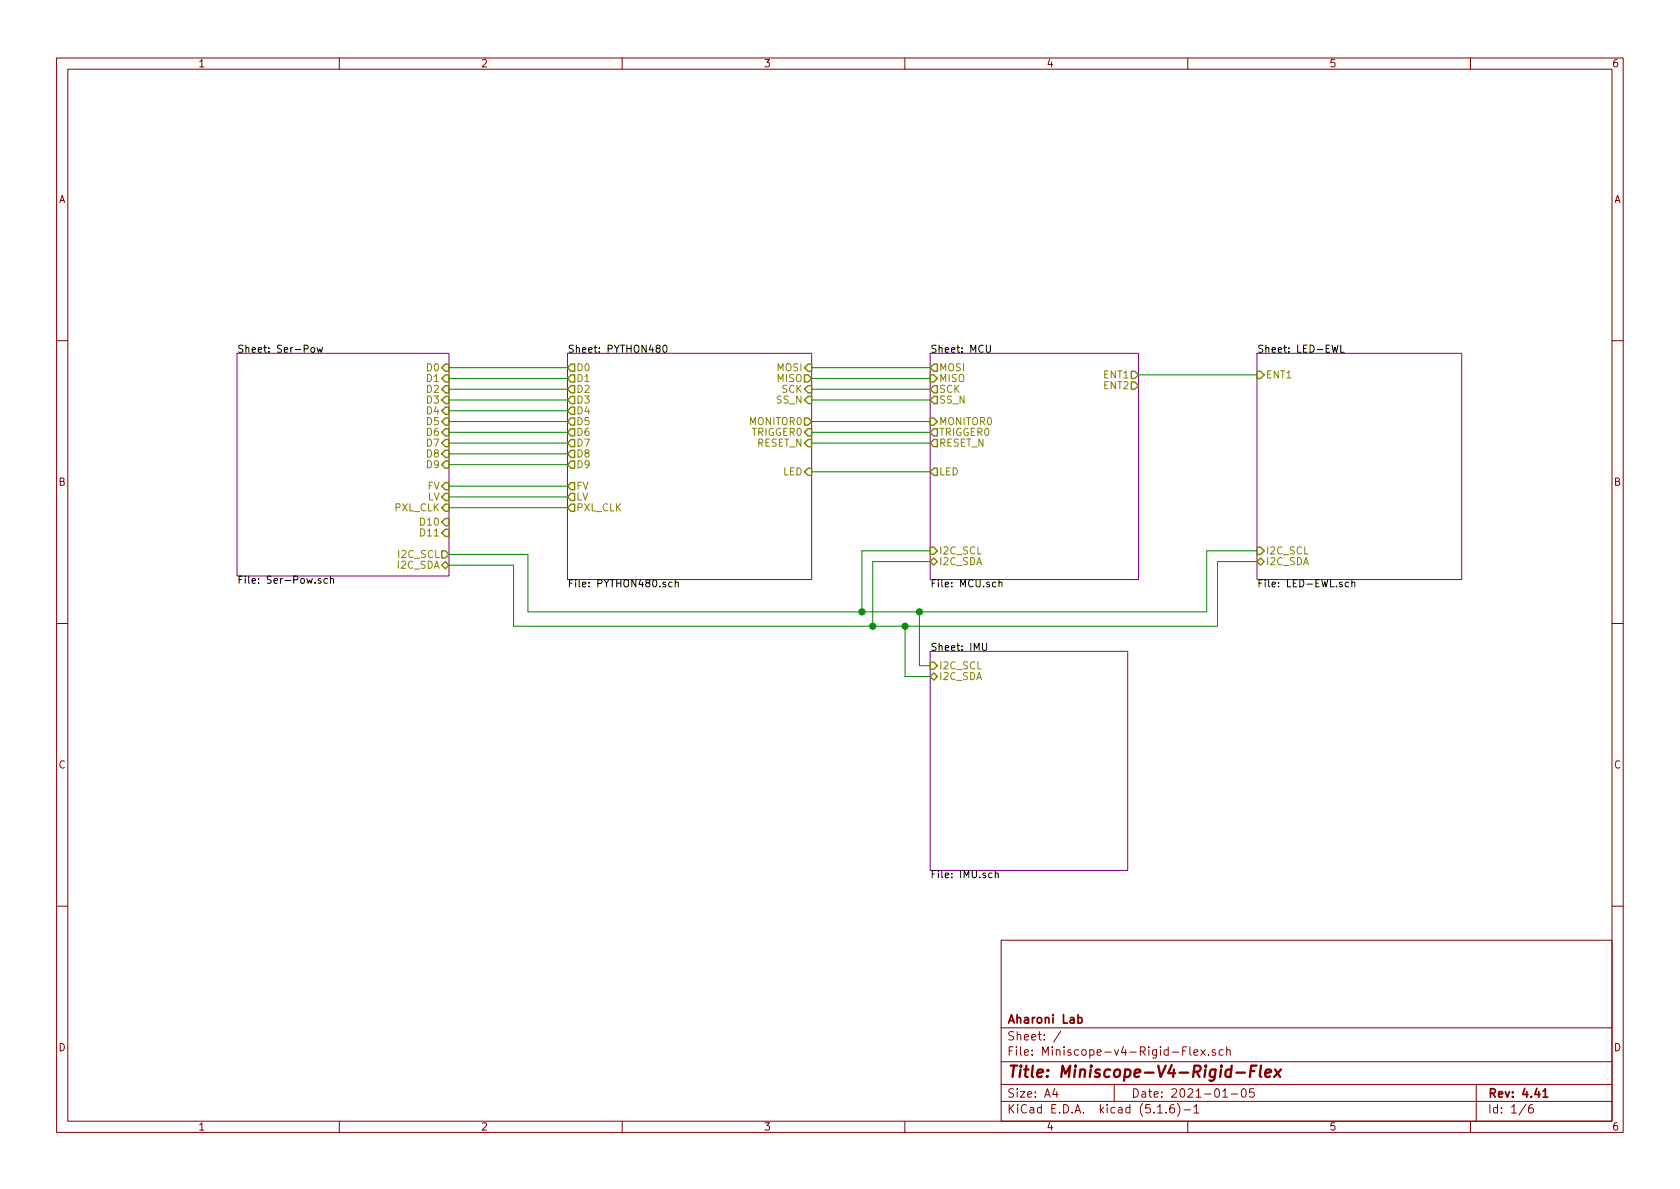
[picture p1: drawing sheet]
<svg xmlns="http://www.w3.org/2000/svg" width="297mm" height="210mm" viewBox="0 0 297 210" stroke-linecap="round" stroke-linejoin="round" font-family="sans-serif">
<g fill="none" stroke="#840000" stroke-width=".18">
<path d="M10 10.3h277v189.9h-277zM12 12.2h273v186.1h-273zM60 10.3v1.9M110 10.3v1.9M160 10.3v1.9M210 10.3v1.9M260 10.3v1.9M10 60.2h2M285 60.2h2M10 110.3h2M285 110.3h2M10 160.2h2"/>
<path d="M177 166.3h108v32h-108zM285 160.2h2M60 198.3v1.9M110 198.3v1.9M160 198.3v1.9M177 194.8h108M177 191.8h108M177 187.8h108M177 181.8h108M186.5 192.5l-.4 1h1M186.8 193v1M187.6 182.3l-1.3 2"/>
<path d="M197 191.8v3M204.7 196.8h.8M206.2 196.7v.1M207.5 195.3a.59 .59 0 0 0-.7 .7v.5l.2 .2 .4 .1 .2-.1 .1-.5-.2-.2-.4-.1-.3 .3M208.2 195.1a1.71 1.71 0 0 1 0 2.3M209.1 185.8h.5M209.3 196.3h1.2M209.8 185.1h-.7v1.5M210 198.3v1.9M210.4 185.1v1.3l.2 .2M211.1 195.8l.4-.5v1.5M211.1 186.1l.7-.1v-.3l-.5-.1-.2 .2 .1 .7h.6"/>
<path d="M211.1 196.8h.9M212.3 185.6l.8 1M213.1 185.6l-.8 1M213.7 186.5v.1M214.9 185.7l-.4-.1-.2 .2 .1 .2 .5 .2v.3h-.6M216.2 194h.8M216.3 185.7l-.5-.1-.3 .3 .1 .6 .2 .1 .5-.1M216.9 185.7l.2-.1 .3 .1 .1 .9M216.9 185.1v1.5M217.7 193.5h1.1M219.6 192.7l.4-.2a.94 .94 0 0 1 0 1.5 .82 .82 0 0 1-.4-1.3zM221.7 192.5h-.7l-.1 .7 .2-.1 .5 .1 .2 .2-.1 .5-.2 .1-.6-.1"/>
<path d="M260 198.3v1.9M261 191.8v6.5M269.8 195.2l-1.2 2M271 195.3a.62 .62 0 0 0-.7 .7v.7l.3 .1 .4-.1 .1-.5-.1-.2-.4-.1-.3 .3"/>
</g>
<path d="M190.6 180l.4-.1 .3 .3-.1 .6h-.6M272.8 193l.4-.5v1.5M272.8 194h.9" fill="none" stroke="#840000" stroke-width=".3"/>
<path d="M218.6 189.7h1.5M221.1 189.4h.7M222.2 188.4h-1l-.2 2M223 188.4l-.3 1.8 .3 .2M223.7 189.8l1-.2v-.4l-.6-.1-.3 .3v.9l.2 .1 .5-.1M225.5 189.1l.8 1.3M226.5 189.1l-1.2 1.3" fill="none" stroke="#840000" stroke-width=".41"/>
<path d="M41.9 62.5h37.5v39.3h-37.5zM100.3 62.5h43.2v40h-43.2zM164.5 62.5h36.8v40h-36.8zM222.2 62.5h36.2v40h-36.2zM164.5 115.2h34.9v38.7h-34.9z" fill="none" stroke="#840084" stroke-width=".18"/>
<g fill="none" stroke="#000" stroke-width=".18">
<path d="M55.1 61.5h.3l.3 .2-.2 .5-.3 .1-.2-.2zM56.1 61.5l.2 .8 .2-.6 .3 .6 .2-.8M117.3 61.2l.2-.2a.67 .67 0 0 1 .4 .7 .67 .67 0 0 1-.4 .6l-.3-.5zM174.4 61v1.1l.2 .2h.3l.2-.2v-1.1M235.5 61l.3 1.3 .2-.9 .3 .9 .3-1.3M237.1 61v1.3h.6M56.7 102.4l-.3-.1-.2 .2 .1 .2 .4 .1v.3h-.5M57.9 102.4l-.4-.1-.2 .2 .1 .6h.5M58.4 102.4l.2-.1 .3 .1 .1 .7M58.4 101.9v1.2M118.8 103l-.3-.1-.3 .3 .2 .5h.4M119.4 103.1l.2-.2 .3 .1v.8"/>
<path d="M119.4 102.5v1.3M173.7 113.7v1.1l.3 .2h.3l.1-.2v-1.1M176.6 103.1l.2-.2 .3 .1 .1 .8M176.6 102.5v1.3M238.5 103l-.4-.1-.3 .3 .2 .5h.5M239 103.1l.2-.2 .3 .1v.8M239 102.5v1.3M175.4 154.4h-.3l-.3 .2 .1 .6h.5M176 154.5l.1-.1h.4v.8M176 153.9v1.3"/>
</g>
<g fill="none" stroke="#848400" stroke-width=".25">
<path d="M78.7 64.4h.7v1.3h-.7l-.6-.7zM78.7 68.2h.7v1.3h-.7l-.6-.7zM78.7 66.3h.7v1.3h-.7l-.6-.7zM78.7 70.1h.7v1.3h-.7l-.6-.7zM78.7 72h.7v1.3h-.7l-.6-.7zM78.7 73.9h.7v1.3h-.7l-.6-.7zM78.7 77.7h.7v1.3h-.7l-.6-.6zM78.7 75.8h.7v1.3h-.7l-.6-.7zM78.7 79.6h.7v1.3h-.7l-.6-.6zM100.3 65l.7-.6h.6v1.3h-.6zM100.3 70.7l.7-.6h.6v1.3h-.6zM100.3 76.4l.7-.6h.6v1.3h-.6z"/>
<path d="M101 68.2h.6v1.3h-.6l-.7-.7zM101 66.3h.6v1.3h-.6l-.7-.7zM101 72h.6v1.3h-.6l-.7-.7zM101 73.9h.6v1.3h-.6l-.7-.7zM101 77.7h.6v1.3h-.6l-.7-.6zM101 79.6h.6v1.3h-.6l-.7-.6zM142.2 66.3h.7l.6 .6-.6 .7h-.7zM142.2 73.9h.7l.6 .6-.6 .7h-.7zM142.9 64.4h.6v1.3h-.6l-.7-.7zM142.9 75.8h.6v1.3h-.6l-.7-.7zM142.9 77.7h.6v1.3h-.6l-.7-.6zM142.9 68.2h.6v1.3h-.6l-.7-.7z"/>
<path d="M142.9 70.1h.6v1.3h-.6l-.7-.7zM164.5 66.3h.6l.6 .6-.6 .7h-.6zM164.5 73.9h.6l.6 .6-.6 .7h-.6zM165.1 64.4h.6v1.3h-.6l-.6-.7zM165.1 75.8h.6v1.3h-.6l-.6-.7zM165.1 77.7h.6v1.3h-.6l-.6-.6zM165.1 68.2h.6v1.3h-.6l-.6-.7zM165.1 70.1h.6v1.3h-.6l-.6-.7zM200 65.7h.7l.6 .6-.6 .6h-.7zM200 67.6h.7l.6 .6-.6 .6h-.7zM222.2 65.7h.7l.6 .6-.6 .6h-.7zM78.1 99.9l.6-.6 .7 .6-.7 .7z"/>
<path d="M78.1 97.4h.6l.7 .6-.7 .7h-.6zM78.7 89.1h.7v1.3h-.7l-.6-.6zM78.7 81.5h.7v1.3h-.7l-.6-.6zM78.7 85.3h.7v1.3h-.7l-.6-.6zM78.7 87.2h.7v1.3h-.7l-.6-.6zM78.7 91.7h.7v1.3h-.7l-.6-.7zM78.7 93.6h.7v1.3h-.7l-.6-.7zM100.3 89.8l.7-.7h.6v1.3h-.6zM100.3 82.2l.7-.7h.6v1.3h-.6zM101 85.3h.6v1.3h-.6l-.7-.6zM101 87.2h.6v1.3h-.6l-.7-.6zM142.9 82.8h.6v1.3h-.6l-.7-.7z"/>
<path d="M164.5 96.8h.6l.6 .6-.6 .6h-.6zM165.1 82.8h.6v1.3h-.6l-.6-.7zM165.1 98.7l.6 .6-.6 .6-.6-.6zM222.2 99.3l.7-.6 .6 .6-.6 .6zM222.2 96.8h.7l.6 .6-.6 .6h-.7zM164.5 117.1h.6l.6 .6-.6 .7h-.6zM164.5 119.6l.6-.6 .6 .6-.6 .7z"/>
</g>
<g fill="none" stroke="#008400" stroke-width=".18">
<path d="M79.4 65h20.9M79.4 66.9h20.9M79.4 68.8h20.9M79.4 70.7h20.9M79.4 72.6h20.9M79.4 74.5h20.9M79.4 76.4h20.9M79.4 78.4h20.9M143.5 65h21M143.5 66.9h21M143.5 68.8h21M143.5 70.7h21"/>
<path d="M143.5 74.5h21M143.5 76.4h21M143.5 78.4h21M201.3 66.3h20.9M79.4 86h20.9M79.4 80.3h20.9M79.4 82.2h20.9M79.4 87.9h20.9M79.4 89.8h20.9M143.5 83.4h21M164.5 99.3h-10.2v11.4M164.5 97.4h-12.1v10.8"/>
<path d="M222.2 99.3h-6.9v11.4h-124.5v-10.8h-11.4M222.2 97.4h-8.8v10.8h-120.1v-10.2h-13.9M160 110.7v8.9h4.5M162.6 108.2v9.5h1.9"/>
</g>
<g fill="#008400" stroke="#008400" stroke-width=".25">
<circle cx="154.3" cy="110.7" r=".51"/>
<circle cx="152.4" cy="108.2" r=".51"/>
<circle cx="160" cy="110.7" r=".51"/>
<circle cx="162.6" cy="108.2" r=".51"/>
</g>
<text font-size="2.8" fill="#840000" x="178" y="190.5">Title: Miniscope-V4-Rigid-Flex</text>
<g font-size="2.1" fill="#840000">
<text x="178" y="184">Sheet: /</text>
<text x="178" y="181">Aharoni Lab</text>
<text x="178" y="186.7">File: Miniscope-v4-Rigid-Flex.sch</text>
<text x="178" y="196.9">KiCad E.D.A. kicad (5.1.6)-1</text>
<text x="178" y="194.1">Size: A4</text>
<text x="200" y="194.1">Date: 2021-01-05</text>
<text x="263" y="194.1">Rev: 4.41</text>
<text x="263" y="196.9">Id: 1/6</text>
</g>
<g font-size="1.8" fill="#840000">
<text x="35" y="11.9">1</text>
<text x="85" y="11.9">2</text>
<text x="135" y="11.9">3</text>
<text x="185" y="11.9">4</text>
<text x="235" y="11.9">5</text>
<text x="285" y="11.9">6</text>
<text x="10.4" y="35.9">A</text>
<text x="285.4" y="35.9">A</text>
<text x="10.4" y="85.9">B</text>
<text x="285.4" y="85.9">B</text>
<text x="10.4" y="135.9">C</text>
<text x="285.4" y="135.9">C</text>
<text x="10.4" y="185.9">D</text>
<text x="285.4" y="185.9">D</text>
<text x="35" y="199.9">1</text>
<text x="85" y="199.9">2</text>
<text x="135" y="199.9">3</text>
<text x="185" y="199.9">4</text>
<text x="235" y="199.9">5</text>
<text x="285" y="199.9">6</text>
</g>
<g font-size="1.8">
<text x="41.9" y="62.4">Sheet: Ser-Pow</text>
<text x="100.3" y="62.4">Sheet: PYTHON480</text>
<text x="164.5" y="62.4">Sheet: MCU</text>
<text x="222.2" y="62.4">Sheet: LED-EWL</text>
<text x="41.9" y="103.2">File: Ser-Pow.sch</text>
<text x="100.3" y="103.9">File: PYTHON480.sch</text>
<text x="164.5" y="103.9">File: MCU.sch</text>
<text x="222.2" y="103.9">File: LED-EWL.sch</text>
<text x="164.5" y="115.1">Sheet: IMU</text>
<text x="164.5" y="155.3">File: IMU.sch</text>
</g>
<g font-size="1.8" fill="#848400">
<text x="75.6" y="65.7">D0</text>
<text x="101.9" y="65.7">D0</text>
<text x="137.5" y="65.7">MOSI</text>
<text x="166" y="65.7">MOSI</text>
<text x="75.6" y="69.5">D2</text>
<text x="75.6" y="67.6">D1</text>
<text x="75.6" y="71.4">D3</text>
<text x="101.9" y="69.5">D2</text>
<text x="101.9" y="67.6">D1</text>
<text x="101.9" y="71.4">D3</text>
<text x="137.4" y="71.4">SS_N</text>
<text x="137.5" y="67.6">MISO</text>
<text x="138.3" y="69.5">SCK</text>
<text x="166" y="67.6">MISO</text>
<text x="166" y="69.5">SCK</text>
<text x="166" y="71.4">SS_N</text>
<text x="195.2" y="66.9">ENT1</text>
<text x="195.2" y="68.8">ENT2</text>
<text x="223.8" y="66.9">ENT1</text>
<text x="75.6" y="73.3">D4</text>
<text x="75.6" y="75.2">D5</text>
<text x="75.6" y="77.1">D6</text>
<text x="101.9" y="73.3">D4</text>
<text x="101.9" y="75.2">D5</text>
<text x="101.9" y="77.1">D6</text>
<text x="132.6" y="75.2">MONITOR0</text>
<text x="132.9" y="77.1">TRIGGER0</text>
<text x="166" y="75.2">MONITOR0</text>
<text x="166" y="77.1">TRIGGER0</text>
<text x="75.6" y="79">D7</text>
<text x="75.6" y="80.9">D8</text>
<text x="75.6" y="82.8">D9</text>
<text x="101.9" y="79">D7</text>
<text x="101.9" y="80.9">D8</text>
<text x="101.9" y="82.8">D9</text>
<text x="133.8" y="79">RESET_N</text>
<text x="166" y="79">RESET_N</text>
<text x="75.6" y="86.6">FV</text>
<text x="75.6" y="88.5">LV</text>
<text x="101.9" y="86.6">FV</text>
<text x="101.9" y="88.5">LV</text>
<text x="138.5" y="84.1">LED</text>
<text x="166" y="84.1">LED</text>
<text x="69.8" y="90.4">PXL_CLK</text>
<text x="74.6" y="93">D10</text>
<text x="74.6" y="94.9">D11</text>
<text x="101.9" y="90.4">PXL_CLK</text>
<text x="70.4" y="100.6">I2C_SDA</text>
<text x="70.6" y="98.7">I2C_SCL</text>
<text x="166" y="99.9">I2C_SDA</text>
<text x="166" y="98">I2C_SCL</text>
<text x="223.8" y="99.9">I2C_SDA</text>
<text x="223.8" y="98">I2C_SCL</text>
<text x="166" y="118.4">I2C_SCL</text>
<text x="166" y="120.3">I2C_SDA</text>
</g>
</svg>
